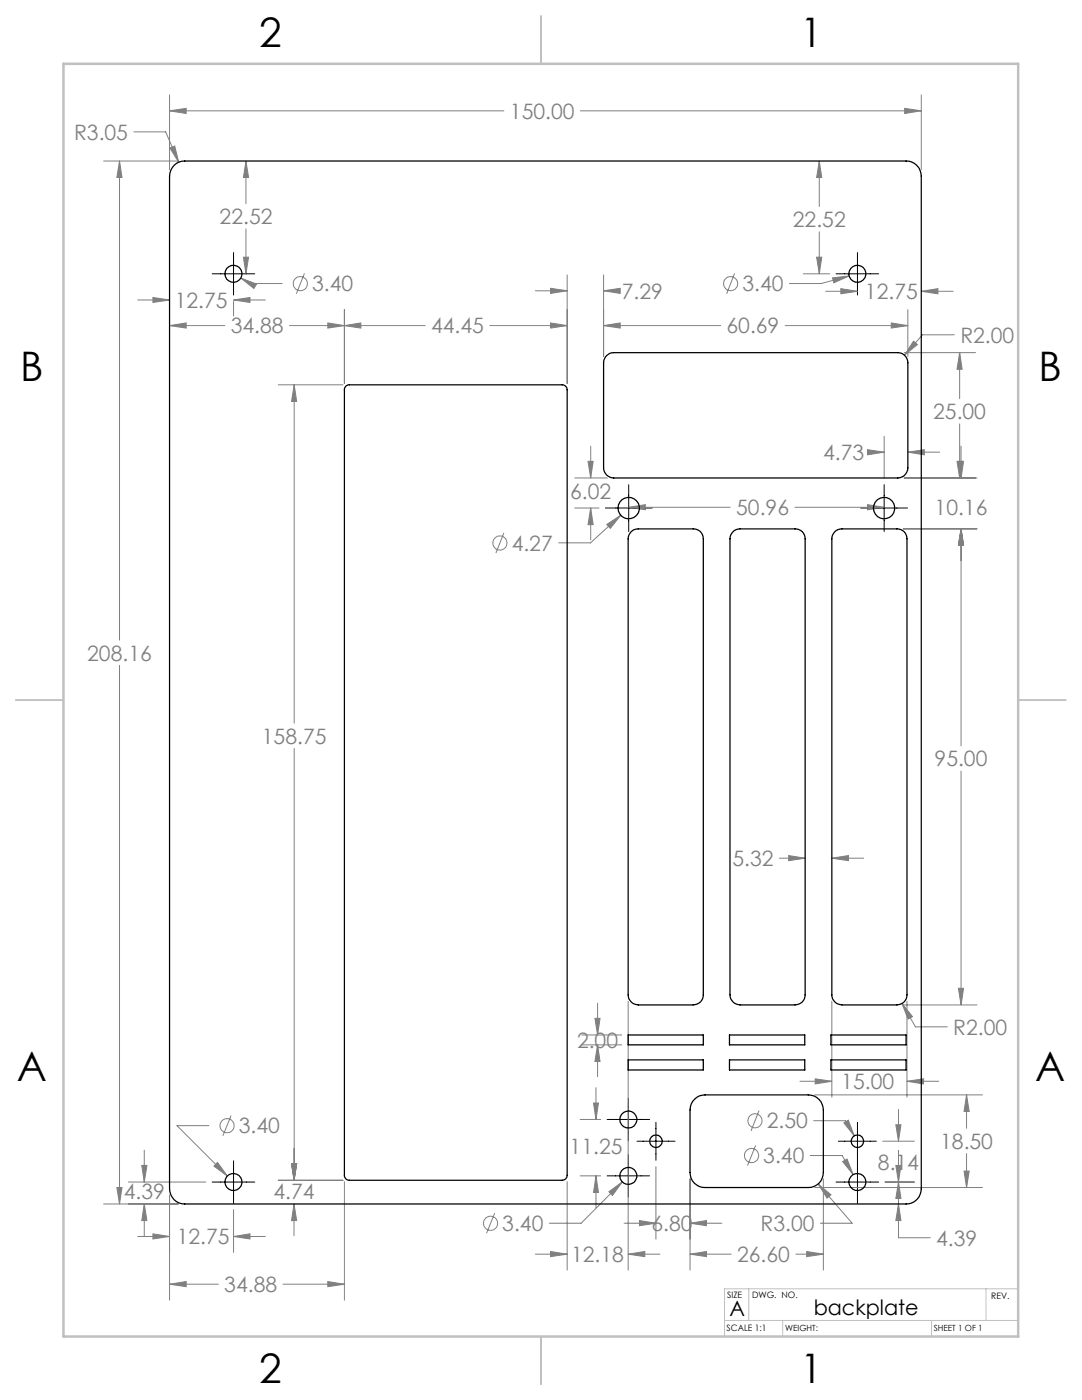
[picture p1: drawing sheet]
<svg xmlns="http://www.w3.org/2000/svg" width="216mm" height="279mm" viewBox="0 0 216 279" stroke-linecap="round" stroke-linejoin="round" font-family="sans-serif">
<g fill="none" stroke="#808080" stroke-width=".2">
<path d="M33.8 18.9v15M183.8 18.9v15M20.7 32.1h14.9M23.8 32.1l.5 3.3h-1zM23.8 32.1v95.6M26.7 26.3h6.4l2.6 6.1M33.8 22.1l3.3-.5v1zM33.8 22.1h66.7M33.9 29.5l1-.4 .8 3.3zM49.1 32.1l.5 3.3h-1zM49.1 32.1v8.5M115.8 22.1h68"/>
<path d="M163.5 32.1l.5 3.3h-1.1zM163.5 32.1v9.1M180.5 21.6l3.3 .5-3.3 .5zM27.5 59.9h6.3M30.5 59.4l3.3 .5-3.3 .5zM46.6 59.9l3.3-.5v1zM46.6 59.9h6.4M48 55.5l3.2 1.2-.5 .9zM48 55.5l2 1.1h6.3M48.6 51.3h1l-.5 3.3zM49.1 45.7v8.9M60.7 54.6l-1.6 4"/>
<path d="M106.8 58h6.4M109.9 57.5l3.3 .5-3.3 .6zM113.2 54.9v21.6M120.4 58l3.4-.5v1.1zM120.4 54.9v16.2M120.4 58h2.5M146.6 54.6l-1.6 4M160.3 54.6h5.3M162.9 51.3h1.1l-.5 3.3zM163.5 46.2v8.4M164.7 58.1h6.4M166.1 55.5l3.3-.4-3 1.3z"/>
<path d="M167.8 57.6l3.3 .5-3.3 .5zM169.4 55.1l-5.5 1.5h-6.4M183.8 58.1l3.3-.5v1zM183.8 58.1h6.4M33.8 65l3.3-.5v1zM33.8 65h11M46.6 60.1v2.9M55.5 76.8h12.9M57.7 65h27.1M58.7 76.8l.5 3.3h-1zM58.7 76.8v67.5M65.4 64.5l3.3 .5-3.3 .5z"/>
<path d="M68.7 65l3.3-.5v1zM68.7 61.8v14.7M97.7 65h15.5M109.9 64.5l3.3 .5-3.3 .5zM120.4 65l3.4-.5v1zM120.4 65h23.4M156.7 65h24.5M177.8 64.5l3.4 .5-3.4 .5zM180.4 70.4h14.3M181.2 61.8v9.3M182.3 68.1l.8 .7-2.6 2.1zM190.4 66.8h-6.3l-3.6 4.1"/>
<path d="M191.5 70.4l.5 3.3h-1zM191.5 70.4v9.2M114.7 95.4h6.5M117.3 92.1h1.1l-.5 3.3zM117.9 89v6.4M173.1 89.7l3.3 .5-3.3 .6zM173.6 90.2h2.8M176.4 87.1v8.4M180.4 95.4h14.5M181.2 90.2l3.2-.5v1.1zM181.2 90.2h6.3M191 92.1h1l-.5 3.3z"/>
<path d="M191.2 92.1h1.1l-.5 3.3zM191.5 84.6v10.8M191.8 89v6.4M100.5 106.4l-1.5 4M114.7 101.4h4.8M117.9 101.4l.5 3.3h-1.1zM117.9 101.4v6.3M121.1 104.7l2.8-1.9-2.1 2.6zM123.9 102.8l-6.1 5.5h-6.3M125.4 101.2l3.4-.5v1zM125.4 101.2h20.3M158.6 101.2h17.8"/>
<path d="M173.1 100.7l3.3 .5-3.3 .5zM180.2 105.6h14.7M191.8 105.6l.5 3.2h-1.1zM191.8 105.6v43.3M23.8 132.8v107.5M58.7 149.4v86.1M191.8 153.9v46.7M155.5 171.3h5.2M157.4 170.7l3.3 .6-3.3 .5zM166 171.3l3.3-.6v1.1zM166 171.3h6.3M125.3 199.8v53.7"/>
<path d="M166 199.8v19.2M181 199.8v19.2M191.2 197.2h1.1l-.5 3.4zM116.1 208.5h8M116.1 206.6h8M118.7 203.2h1l-.5 3.4zM118.9 217.1v6.3M119.2 208.5l.5 3.3h-1zM119.2 200.2v6.4M119.2 208.5v6.4M159.6 215.8h6.4M162.6 218.5h33.4"/>
<path d="M162.7 215.3l3.3 .5-3.3 .5zM180 200.3l2.1 2.6-.9 .5zM180 200.3l2.7 4.6h6.3M180.2 200.6h14.7M181 215.8l3.3-.5v1zM181 215.8h6.3M192.9 218.5l.5 3.3h-1zM192.9 218.5v6.7M23.3 237h1l-.5 3.3zM25.6 235.9h15.5M28.3 232.6h1l-.5 3.3zM28.8 229.6v6.3"/>
<path d="M33.8 238.5v21M41.7 224.6h-6.4l10.1 10.1M43.4 232l2 2.7-2.7-2zM46.1 222.6l-1.6 4.1M55.5 235.5h12.9M58.2 232.2h1l-.5 3.3zM58.7 229.2v6.3M68.7 235.8v23.7M113.2 235.8v17.7M115.7 223.4h4.2M115.7 234.7h4.2M118.4 220.1h1l-.5 3.3z"/>
<path d="M118.9 234.7l.5 3.3h-1zM118.9 234.7v6.3M121.5 237.8l2.7-1.9-2 2.7zM124.2 235.9l-8.2 8.2h-6.4M130.9 232.8v14.5M137.7 235.3v18.2M150.8 228.6l-1.6 4M151.4 221.7l-1.5 4M161.7 230.6h6.3l2.3 3.8M162.3 223.7h6.4l1.8 3M162.6 237h33.4M163.3 236.3l2.5 2.1-.8 .7z"/>
<path d="M163.3 236.3l6.7 7.8h-6.3M164.3 235.3v18.2M168.1 231.8l.9-.5 1.3 3.1zM168.4 224.1l.9-.5 1.2 3.1zM176.1 227.8h6.4M176.6 235.9h5.9M178.8 224.5h1l-.5 3.3zM178.8 232.6h1l-.5 3.3zM179.3 235.9l.5 3.3h-1zM179.3 221.4v6.4M179.3 229.6v17.4h6.3M192.4 233.7h1l-.5 3.3z"/>
<path d="M192.9 230.2v6.8M20.7 240.3h14.9M27.5 246.8h6.3M28.8 240.3l.5 3.3h-1zM28.8 240.3v6.3M30.5 246.2l3.3 .6-3.3 .5zM33.8 256.3l3.3-.5v1zM33.8 256.3h9.8M46.6 246.8l3.3-.6v1.1zM46.6 241.4v8.5M46.6 246.8h6.4M56.5 256.3h12.2"/>
<path d="M58.7 240.3l.5 3.3h-1zM58.7 240.3v6.3M65.4 255.8l3.3 .5-3.3 .5zM98.7 242.1l-1.6 4M106.8 250.3h6.4M109.9 249.8l3.3 .5-3.3 .5zM124.5 244.1h6.4M125.3 250.3l3.4-.5v1zM125.3 250.3h6.4M127.6 243.6l3.3 .5-3.3 .5zM137.7 250.3l3.3-.5v1zM137.7 244.1l3.3-.5v1z"/>
<path d="M137.7 250.3h8.2M137.7 244.1h6.3M158.8 250.3h5.5M161 249.8l3.3 .5-3.3 .5zM179.3 240.3l.5 3.3h-1z"/>
<circle cx="59.9" cy="56.6" r="1.42"/>
<circle cx="145.8" cy="56.6" r="1.42"/>
<circle cx="99.8" cy="108.4" r="1.42"/>
<circle cx="45.3" cy="224.7" r="1.4"/>
<circle cx="150" cy="230.6" r="1.41"/>
<circle cx="150.6" cy="223.7" r="1.4"/>
<circle cx="97.9" cy="244.1" r="1.41"/>
</g>
<g fill="none" stroke="#000" stroke-width=".2">
<path d="M42.3 54.6h8.5M46.6 50.4v8.5M166.8 54.6h8.5M171.1 50.4v8.5M125.4 96.7v9.4M176.4 96.7v9.4M120.8 101.4h9.3M171.7 101.4h9.4M125.4 219.2v8.5M42.3 235.9h8.5M46.6 231.7v8.4M121.1 234.7h8.5"/>
<path d="M121.1 223.4h8.5M125.4 230.4v8.5M127.1 227.8h7.6M130.9 224v7.6M166.8 235.9h8.5M167.3 227.8h7.6M171.1 224v7.6M171.1 231.7v8.4"/>
</g>
<path d="M149.4 257.2v6.3M196.7 257.2v6.3M203.2 257.2h-58.6v9.5M144.6 263.5h58.6M156.2 263.5v3.2M185.9 263.5v3.2" fill="none" stroke="#c0c0c0" stroke-width=".2"/>
<path d="M108 3.2v9.5M3.1 139.7h9.6M203.2 139.7h9.5M108 266.7v9.6" fill="none" stroke="#c0c0c0" stroke-width=".25"/>
<path d="M12.7 12.7h190.5v254h-190.5z" fill="none" stroke="#c0c0c0" stroke-width=".5"/>
<path d="M33.8 22.1l3.3-.5v1zM180.5 21.6l3.3 .5-3.3 .5zM23.8 32.1l.5 3.3h-1zM23.3 237h1l-.5 3.3zM33.9 29.5l1.8 2.9-.8-3.3zM68.7 65l3.3-.5v1zM109.9 64.5l3.3 .5-3.3 .5zM65.4 64.5l3.3 .5-3.3 .5zM33.8 65l3.3-.5v1zM58.7 76.8l.5 3.3h-1zM58.2 232.2h1l-.5 3.3zM58.2 232.2h1l-.5 3.3zM58.7 240.3l.5 3.3h-1zM120.4 65l3.4-.5v1zM177.8 64.5l3.4 .5-3.4 .5zM191.5 70.4l.5 3.3h-1zM191 92.1h1l-.5 3.3zM191.2 92.1h1.1l-.5 3.3zM191.8 105.6l.5 3.2h-1.1zM109.9 57.5l3.3 .5-3.3 .6zM120.4 58l3.4-.5v1.1zM125.3 250.3l3.4-.5v1zM109.9 249.8l3.3 .5-3.3 .5zM191.8 105.6l.5 3.2h-1.1zM191.2 197.2h1.1l-.5 3.4zM181 215.8l3.3-.5v1zM162.7 215.3l3.3 .5-3.3 .5zM166 171.3l3.3-.6v1.1zM157.4 170.7l3.3 .6-3.3 .5zM182.3 68.1l-1.8 2.8 2.6-2.1zM180 200.3l1.2 3.1 .9-.5zM192.9 218.5l.5 3.3h-1zM192.4 233.7h1l-.5 3.3zM137.7 250.3l3.3-.5v1zM161 249.8l3.3 .5-3.3 .5zM43.4 232l-.7 .7 2.7 2zM46.6 246.8l3.3-.6v1.1zM30.5 246.2l3.3 .6-3.3 .5zM28.8 240.3l.5 3.3h-1zM28.3 232.6h1l-.5 3.3zM46.6 59.9l3.3-.5v1zM30.5 59.4l3.3 .5-3.3 .5zM48.6 51.3h1l-.5 3.3zM49.1 32.1l.5 3.3h-1zM162.9 51.3h1.1l-.5 3.3zM163.5 32.1l.5 3.3h-1.1zM167.8 57.6l3.3 .5-3.3 .5zM183.8 58.1l3.3-.5v1zM125.4 101.2l3.4-.5v1zM173.1 100.7l3.3 .5-3.3 .5zM48 55.5l2.7 2.1 .5-.9zM166.1 55.5l.3 .9 3-1.3zM119.2 208.5l.5 3.3h-1zM118.7 203.2h1l-.5 3.4zM178.8 224.5h1l-.5 3.3zM179.3 235.9l.5 3.3h-1zM178.8 232.6h1l-.5 3.3zM179.3 240.3l.5 3.3h-1zM168.1 231.8l2.2 2.6-1.3-3.1zM168.4 224.1l2.1 2.6-1.2-3.1zM163.3 236.3l1.7 2.8 .8-.7zM127.6 243.6l3.3 .5-3.3 .5zM137.7 244.1l3.3-.5v1zM121.5 237.8l.7 .8 2-2.7zM118.4 220.1h1l-.5 3.3zM118.9 234.7l.5 3.3h-1zM121.1 104.7l.7 .7 2.1-2.6zM117.9 101.4l.5 3.3h-1.1zM117.3 92.1h1.1l-.5 3.3zM173.1 89.7l3.3 .5-3.3 .6zM181.2 90.2l3.2-.5v1.1zM33.8 256.3l3.3-.5v1zM65.4 255.8l3.3 .5-3.3 .5z" fill="#808080"/>
<g fill="none" stroke="#000" stroke-width=".25">
<path d="M34.7 33a2.88 2.88 0 0 1 2.2-.9h143.9a3 3 0 0 1 3 3.1v202a3 3 0 0 1-3 3.1h-143.9a3 3 0 0 1-3.1-3.1v-202a3.3 3.3 0 0 1 .9-2.2zM69 77.1l.5-.3h42.7a.96 .96 0 0 1 1 1v156.8a.96 .96 0 0 1-1 .9h-42.5a.96 .96 0 0 1-1-.9v-157zM121 71a1.78 1.78 0 0 1 1.4-.6h56.7a2.05 2.05 0 0 1 2.1 2v21a2.05 2.05 0 0 1-2.1 2h-56.7a2.05 2.05 0 0 1-2-2v-21l.2-.8zM125.9 106.1a1.91 1.91 0 0 1 1.5-.5h10.9a1.93 1.93 0 0 1 2 1.9v91a1.99 1.99 0 0 1-2 2.1h-10.9a2.05 2.05 0 0 1-2.1-2.1v-91a1.92 1.92 0 0 1 .6-1.4zM146.3 106.1a1.91 1.91 0 0 1 1.4-.5h10.9a1.93 1.93 0 0 1 2.1 1.9v91a1.99 1.99 0 0 1-2.1 2.1h-10.9a2.05 2.05 0 0 1-2-2.1v-91a1.92 1.92 0 0 1 .6-1.4zM166.6 106.1a1.91 1.91 0 0 1 1.4-.5h11a1.93 1.93 0 0 1 2 1.9v91a1.99 1.99 0 0 1-2 2.1h-11a2.05 2.05 0 0 1-2-2.1v-91a1.92 1.92 0 0 1 .6-1.4zM125.3 211.5h15v2h-15zM125.3 206.6h15v1.9h-15zM138.6 219.4a2.73 2.73 0 0 1 2.1-.9h20.6a3 3 0 0 1 3 3v12.5a2.95 2.95 0 0 1-3 3h-20.6a2.95 2.95 0 0 1-3-3v-12.5a2.87 2.87 0 0 1 .9-2.1zM145.6 211.5h15v2h-15zM145.6 206.6h15v1.9h-15zM165.8 206.6h15v1.9h-15z"/>
<path d="M165.8 211.5h15v2h-15z"/>
<circle cx="46.6" cy="54.6" r="1.7"/>
<circle cx="171.1" cy="54.6" r="1.7"/>
<circle cx="125.5" cy="101.4" r="2.13"/>
<circle cx="176.4" cy="101.4" r="2.14"/>
<circle cx="46.6" cy="235.9" r="1.7"/>
<circle cx="125.4" cy="223.4" r="1.7"/>
<circle cx="125.4" cy="234.7" r="1.7"/>
<circle cx="130.9" cy="227.8" r="1.26"/>
<circle cx="171.1" cy="235.9" r="1.7"/>
<circle cx="171.1" cy="227.7" r="1.25"/>
</g>
<g font-size="8.1">
<text x="51.7" y="9.3">2</text>
<text x="159.7" y="9.3">1</text>
<text x="4" y="76">B</text>
<text x="207.2" y="76">B</text>
<text x="3.3" y="215.7">A</text>
<text x="206.5" y="215.7">A</text>
<text x="51.7" y="276">2</text>
<text x="159.7" y="276">1</text>
</g>
<g font-size="4.2" fill="#808080">
<text x="101.7" y="23.7">150.00</text>
<text x="14.8" y="27.9">R3.05</text>
<text x="43.8" y="44.8">22.52</text>
<text x="158.2" y="45.3">22.52</text>
<text x="62.3" y="58.1">3.40</text>
<text x="124.1" y="59.6">7.29</text>
<text x="148.1" y="58.1">3.40</text>
<text x="172.6" y="59.7">12.75</text>
<text x="34.9" y="61.4">12.75</text>
<text x="46" y="66.5">34.88</text>
<text x="86" y="66.5">44.45</text>
<text x="145" y="66.5">60.69</text>
<text x="191.6" y="68.4">R2.00</text>
<text x="186.2" y="83.6">25.00</text>
<text x="164.2" y="91.8">4.73</text>
<text x="113.8" y="99.6">6.02</text>
<text x="146.9" y="102.8">50.96</text>
<text x="186.5" y="102.8">10.16</text>
<text x="102.1" y="109.9">4.27</text>
<text x="17.4" y="131.8">208.16</text>
<text x="52.3" y="148.4">158.75</text>
<text x="186.5" y="153">95.00</text>
<text x="146.1" y="172.8">5.32</text>
<text x="115.1" y="209.1">2.00</text>
<text x="190.2" y="206.5">R2.00</text>
<text x="167.9" y="217.4">15.00</text>
<text x="47.7" y="226.2">3.40</text>
<text x="153" y="225.2">2.50</text>
<text x="113.7" y="230.4">11.25</text>
<text x="152.3" y="232.2">3.40</text>
<text x="175.2" y="233.5">8.14</text>
<text x="187.6" y="229.3">18.50</text>
<text x="24.7" y="239.3">4.39</text>
<text x="54.6" y="239.3">4.74</text>
<text x="100.2" y="245.7">3.40</text>
<text x="130" y="245.7">6.80</text>
<text x="151.8" y="245.7">R3.00</text>
<text x="35.3" y="248.3">12.75</text>
<text x="114" y="251.9">12.18</text>
<text x="147.1" y="251.9">26.60</text>
<text x="186.8" y="248.6">4.39</text>
<text x="44.8" y="257.9">34.88</text>
</g>
<g font-size="4.2">
<text x="145.6" y="262.7">A</text>
<text x="162.4" y="262.4">backplate</text>
</g>
<g font-size="1.8">
<text x="145.1" y="259">SIZE</text>
<text x="150.1" y="259.1">DWG. NO.</text>
<text x="197.8" y="259.2">REV.</text>
<text x="145" y="265.7">SCALE 1:1</text>
</g>
<g font-size="1.7">
<text x="156.7" y="265.7">WEIGHT:</text>
<text x="186.3" y="265.7">SHEET 1 OF 1</text>
</g>
</svg>
